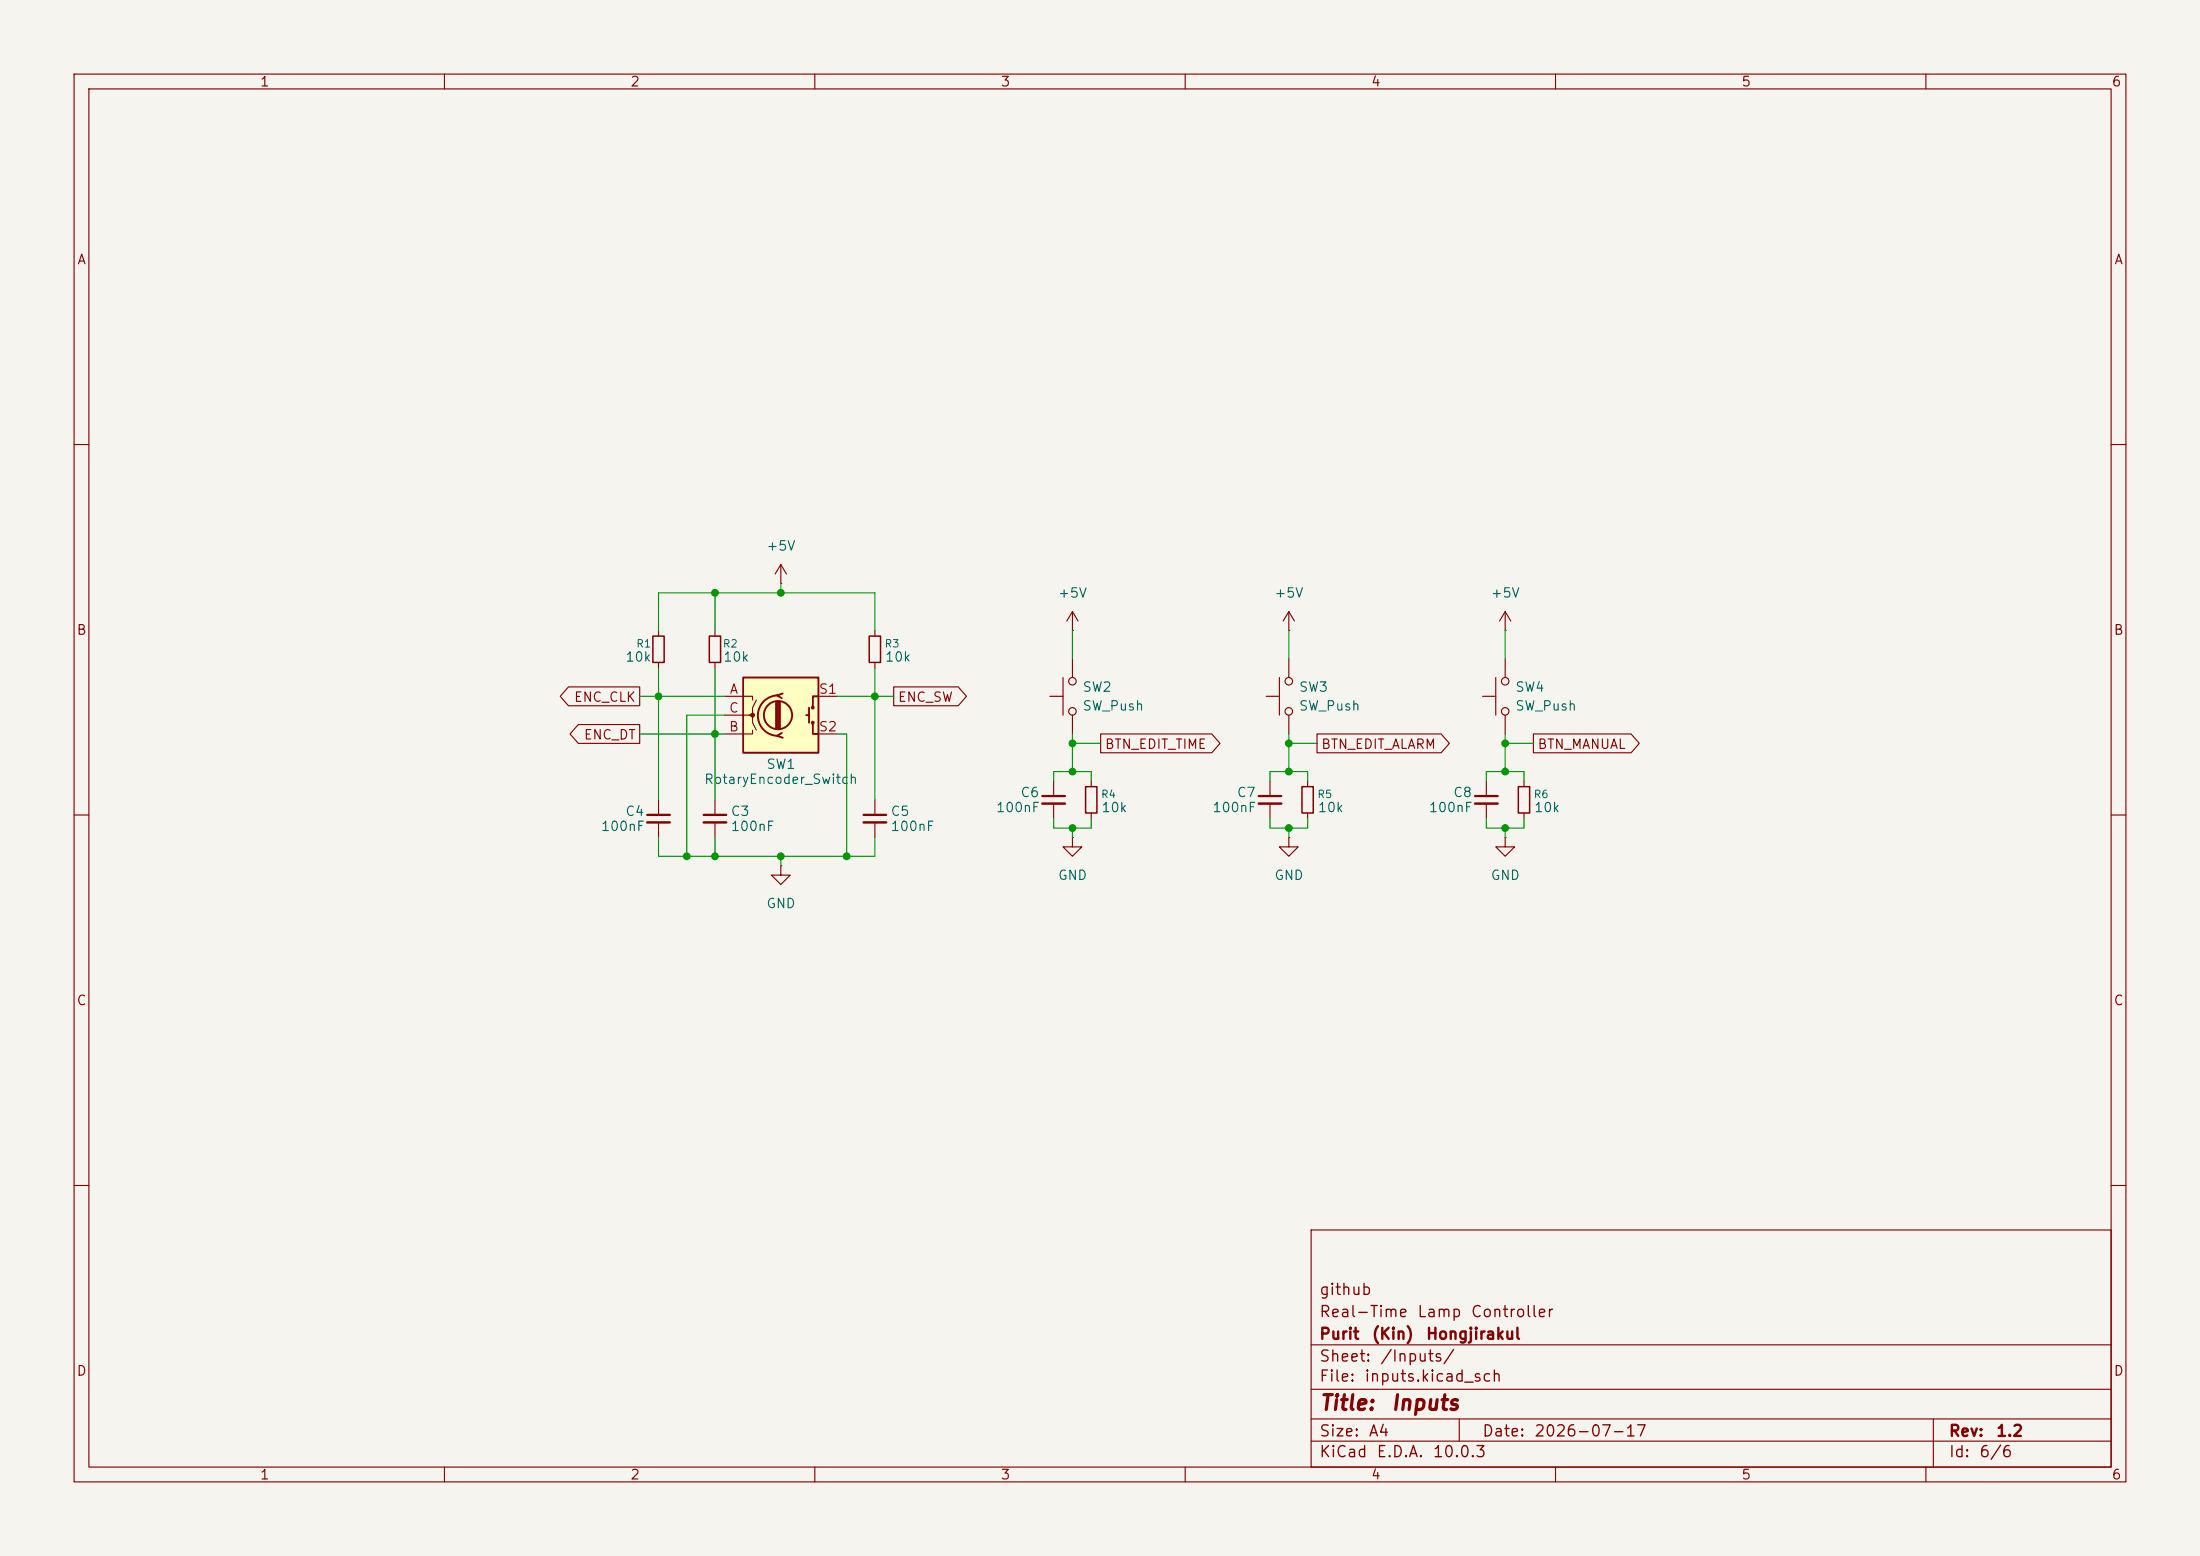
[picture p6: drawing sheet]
(kicad_sch
 (version 20260306)
 (generator "eeschema")
 (generator_version "10.0")
 (paper "A4")
 (title_block
  (title "Inputs")
  (date "2026-07-17")
  (rev "1.2")
  (company "Purit (Kin) Hongjirakul")
  (comment 1 "Real-Time Lamp Controller")
  (comment 2 "github"))
 (lib_symbols
  (symbol "Device:C_Small"
   (pin_numbers (hide yes))
   (pin_names
    (offset 0.254) (hide yes)) (exclude_from_sim no) (in_bom yes) (on_board yes)
   (in_pos_files yes)
   (duplicate_pin_numbers_are_jumpers no)
   (property "Reference" "C" (at 0.254 1.778 0) (show_name no) (do_not_autoplace no) (effects (font (size 1.27 1.27)) (justify left)))
   (property "Value" "C_Small" (at 0.254 -2.032 0) (show_name no) (do_not_autoplace no) (effects (font (size 1.27 1.27)) (justify left)))
   (property "Footprint" "" (at 0 0 0) (show_name no) (do_not_autoplace no) (hide yes) (effects (font (size 1.27 1.27))))
   (property "Datasheet" "" (at 0 0 0) (show_name no) (do_not_autoplace no) (hide yes) (effects (font (size 1.27 1.27))))
   (property "Description" "Unpolarized capacitor, small symbol" (at 0 0 0) (show_name no) (do_not_autoplace no) (hide yes) (effects (font (size 1.27 1.27))))
   (symbol "C_Small_0_1"
    (polyline (pts (xy -1.524 0.508) (xy 1.524 0.508)) (stroke (width 0.3048) (type default)) (fill (type none)))
    (polyline (pts (xy -1.524 -0.508) (xy 1.524 -0.508)) (stroke (width 0.3302) (type default)) (fill (type none))))
   (symbol "C_Small_1_1"
    (pin passive line (at 0 2.54 270) (length 2.032) (name "" (effects (font (size 1.27 1.27)))) (number "1" (effects (font (size 1.27 1.27)))))
    (pin passive line (at 0 -2.54 90) (length 2.032) (name "" (effects (font (size 1.27 1.27)))) (number "2" (effects (font (size 1.27 1.27))))))
   (embedded_fonts no))
  (symbol "Device:R_Small"
   (pin_numbers (hide yes))
   (pin_names
    (offset 0.254) (hide yes)) (exclude_from_sim no) (in_bom yes) (on_board yes)
   (in_pos_files yes)
   (duplicate_pin_numbers_are_jumpers no)
   (property "Reference" "R" (at 0 0 90) (show_name no) (do_not_autoplace no) (effects (font (size 1.016 1.016))))
   (property "Value" "R_Small" (at 1.778 0 90) (show_name no) (do_not_autoplace no) (effects (font (size 1.27 1.27))))
   (property "Footprint" "" (at 0 0 0) (show_name no) (do_not_autoplace no) (hide yes) (effects (font (size 1.27 1.27))))
   (property "Datasheet" "" (at 0 0 0) (show_name no) (do_not_autoplace no) (hide yes) (effects (font (size 1.27 1.27))))
   (property "Description" "Resistor, small symbol" (at 0 0 0) (show_name no) (do_not_autoplace no) (hide yes) (effects (font (size 1.27 1.27))))
   (symbol "R_Small_0_1"
    (rectangle (start -0.762 1.778) (end 0.762 -1.778) (stroke (width 0.2032) (type default)) (fill (type none))))
   (symbol "R_Small_1_1"
    (pin passive line (at 0 2.54 270) (length 0.762) (name "" (effects (font (size 1.27 1.27)))) (number "1" (effects (font (size 1.27 1.27)))))
    (pin passive line (at 0 -2.54 90) (length 0.762) (name "" (effects (font (size 1.27 1.27)))) (number "2" (effects (font (size 1.27 1.27))))))
   (embedded_fonts no))
  (symbol "Device:RotaryEncoder_Switch"
   (pin_names
    (offset 0.254) (hide yes)) (exclude_from_sim no) (in_bom yes) (on_board yes)
   (in_pos_files yes)
   (duplicate_pin_numbers_are_jumpers no)
   (property "Reference" "SW" (at 0 6.604 0) (show_name no) (do_not_autoplace no) (effects (font (size 1.27 1.27))))
   (property "Value" "RotaryEncoder_Switch" (at 0 -6.604 0) (show_name no) (do_not_autoplace no) (effects (font (size 1.27 1.27))))
   (property "Footprint" "" (at -3.81 4.064 0) (show_name no) (do_not_autoplace no) (hide yes) (effects (font (size 1.27 1.27))))
   (property "Datasheet" "" (at 0 6.604 0) (show_name no) (do_not_autoplace no) (hide yes) (effects (font (size 1.27 1.27))))
   (property "Description" "Rotary encoder, dual channel, incremental quadrate outputs, with switch" (at 0 0 0) (show_name no) (do_not_autoplace no) (hide yes) (effects (font (size 1.27 1.27))))
   (symbol "RotaryEncoder_Switch_0_1"
    (rectangle (start -5.08 5.08) (end 5.08 -5.08) (stroke (width 0.254) (type default)) (fill (type background)))
    (polyline (pts (xy -5.08 2.54) (xy -3.81 2.54) (xy -3.81 2.032)) (stroke (width 0) (type default)) (fill (type none)))
    (polyline (pts (xy -5.08 0) (xy -3.81 0) (xy -3.81 -1.016) (xy -3.302 -2.032)) (stroke (width 0) (type default)) (fill (type none)))
    (polyline (pts (xy -5.08 -2.54) (xy -3.81 -2.54) (xy -3.81 -2.032)) (stroke (width 0) (type default)) (fill (type none)))
    (polyline (pts (xy -4.318 0) (xy -3.81 0) (xy -3.81 1.016) (xy -3.302 2.032)) (stroke (width 0) (type default)) (fill (type none)))
    (circle (center -3.81 0) (radius 0.254) (stroke (width 0) (type default)) (fill (type outline)))
    (polyline (pts (xy -0.635 -1.778) (xy -0.635 1.778)) (stroke (width 0.254) (type default)) (fill (type none)))
    (circle (center -0.381 0) (radius 1.905) (stroke (width 0.254) (type default)) (fill (type none)))
    (polyline (pts (xy -0.381 -1.778) (xy -0.381 1.778)) (stroke (width 0.254) (type default)) (fill (type none)))
    (arc (start -0.381 -2.794) (mid -3.0988 -0.0635) (end -0.381 2.667) (stroke (width 0.254) (type default)) (fill (type none)))
    (polyline (pts (xy -0.127 1.778) (xy -0.127 -1.778)) (stroke (width 0.254) (type default)) (fill (type none)))
    (polyline (pts (xy 0.254 2.921) (xy -0.508 2.667) (xy 0.127 2.286)) (stroke (width 0.254) (type default)) (fill (type none)))
    (polyline (pts (xy 0.254 -3.048) (xy -0.508 -2.794) (xy 0.127 -2.413)) (stroke (width 0.254) (type default)) (fill (type none)))
    (polyline (pts (xy 3.81 1.016) (xy 3.81 -1.016)) (stroke (width 0.254) (type default)) (fill (type none)))
    (polyline (pts (xy 3.81 0) (xy 3.429 0)) (stroke (width 0.254) (type default)) (fill (type none)))
    (circle (center 4.318 1.016) (radius 0.127) (stroke (width 0.254) (type default)) (fill (type none)))
    (circle (center 4.318 -1.016) (radius 0.127) (stroke (width 0.254) (type default)) (fill (type none)))
    (polyline (pts (xy 5.08 2.54) (xy 4.318 2.54) (xy 4.318 1.016)) (stroke (width 0.254) (type default)) (fill (type none)))
    (polyline (pts (xy 5.08 -2.54) (xy 4.318 -2.54) (xy 4.318 -1.016)) (stroke (width 0.254) (type default)) (fill (type none))))
   (symbol "RotaryEncoder_Switch_1_1"
    (pin passive line (at -7.62 2.54 0) (length 2.54) (name "A" (effects (font (size 1.27 1.27)))) (number "A" (effects (font (size 1.27 1.27)))))
    (pin passive line (at -7.62 -2.54 0) (length 2.54) (name "B" (effects (font (size 1.27 1.27)))) (number "B" (effects (font (size 1.27 1.27)))))
    (pin passive line (at -7.62 0 0) (length 2.54) (name "C" (effects (font (size 1.27 1.27)))) (number "C" (effects (font (size 1.27 1.27)))))
    (pin passive line (at 7.62 2.54 180) (length 2.54) (name "S1" (effects (font (size 1.27 1.27)))) (number "S1" (effects (font (size 1.27 1.27)))))
    (pin passive line (at 7.62 -2.54 180) (length 2.54) (name "S2" (effects (font (size 1.27 1.27)))) (number "S2" (effects (font (size 1.27 1.27))))))
   (embedded_fonts no))
  (symbol "Switch:SW_Push"
   (pin_numbers (hide yes))
   (pin_names
    (offset 1.016) (hide yes)) (exclude_from_sim no) (in_bom yes) (on_board yes)
   (in_pos_files yes)
   (duplicate_pin_numbers_are_jumpers no)
   (property "Reference" "SW" (at 1.27 2.54 0) (show_name no) (do_not_autoplace no) (effects (font (size 1.27 1.27)) (justify left)))
   (property "Value" "SW_Push" (at 0 -1.524 0) (show_name no) (do_not_autoplace no) (effects (font (size 1.27 1.27))))
   (property "Footprint" "" (at 0 5.08 0) (show_name no) (do_not_autoplace no) (hide yes) (effects (font (size 1.27 1.27))))
   (property "Datasheet" "" (at 0 5.08 0) (show_name no) (do_not_autoplace no) (hide yes) (effects (font (size 1.27 1.27))))
   (property "Description" "Push button switch, generic, two pins" (at 0 0 0) (show_name no) (do_not_autoplace no) (hide yes) (effects (font (size 1.27 1.27))))
   (symbol "SW_Push_0_1"
    (circle (center -2.032 0) (radius 0.508) (stroke (width 0) (type default)) (fill (type none)))
    (polyline (pts (xy 0 1.27) (xy 0 3.048)) (stroke (width 0) (type default)) (fill (type none)))
    (circle (center 2.032 0) (radius 0.508) (stroke (width 0) (type default)) (fill (type none)))
    (polyline (pts (xy 2.54 1.27) (xy -2.54 1.27)) (stroke (width 0) (type default)) (fill (type none)))
    (pin passive line (at -5.08 0 0) (length 2.54) (name "1" (effects (font (size 1.27 1.27)))) (number "1" (effects (font (size 1.27 1.27)))))
    (pin passive line (at 5.08 0 180) (length 2.54) (name "2" (effects (font (size 1.27 1.27)))) (number "2" (effects (font (size 1.27 1.27))))))
   (embedded_fonts no))
  (symbol "power:+5V"
   (power global)
   (pin_numbers (hide yes))
   (pin_names
    (offset 0) (hide yes)) (exclude_from_sim no) (in_bom yes) (on_board yes)
   (in_pos_files yes)
   (duplicate_pin_numbers_are_jumpers no)
   (property "Reference" "#PWR" (at 0 -3.81 0) (show_name no) (do_not_autoplace no) (hide yes) (effects (font (size 1.27 1.27))))
   (property "Value" "+5V" (at 0 3.556 0) (show_name no) (do_not_autoplace no) (effects (font (size 1.27 1.27))))
   (property "Footprint" "" (at 0 0 0) (show_name no) (do_not_autoplace no) (hide yes) (effects (font (size 1.27 1.27))))
   (property "Datasheet" "" (at 0 0 0) (show_name no) (do_not_autoplace no) (hide yes) (effects (font (size 1.27 1.27))))
   (property "Description" "Power symbol creates a global label with name \"+5V\"" (at 0 0 0) (show_name no) (do_not_autoplace no) (hide yes) (effects (font (size 1.27 1.27))))
   (symbol "+5V_0_1"
    (polyline (pts (xy -0.762 1.27) (xy 0 2.54)) (stroke (width 0) (type default)) (fill (type none)))
    (polyline (pts (xy 0 2.54) (xy 0.762 1.27)) (stroke (width 0) (type default)) (fill (type none)))
    (polyline (pts (xy 0 0) (xy 0 2.54)) (stroke (width 0) (type default)) (fill (type none))))
   (symbol "+5V_1_1"
    (pin power_in line (at 0 0 90) (length 0) (name "" (effects (font (size 1.27 1.27)))) (number "1" (effects (font (size 1.27 1.27))))))
   (embedded_fonts no))
  (symbol "power:GND"
   (power global)
   (pin_numbers (hide yes))
   (pin_names
    (offset 0) (hide yes)) (exclude_from_sim no) (in_bom yes) (on_board yes)
   (in_pos_files yes)
   (duplicate_pin_numbers_are_jumpers no)
   (property "Reference" "#PWR" (at 0 -6.35 0) (show_name no) (do_not_autoplace no) (hide yes) (effects (font (size 1.27 1.27))))
   (property "Value" "GND" (at 0 -3.81 0) (show_name no) (do_not_autoplace no) (effects (font (size 1.27 1.27))))
   (property "Footprint" "" (at 0 0 0) (show_name no) (do_not_autoplace no) (hide yes) (effects (font (size 1.27 1.27))))
   (property "Datasheet" "" (at 0 0 0) (show_name no) (do_not_autoplace no) (hide yes) (effects (font (size 1.27 1.27))))
   (property "Description" "Power symbol creates a global label with name \"GND\" , ground" (at 0 0 0) (show_name no) (do_not_autoplace no) (hide yes) (effects (font (size 1.27 1.27))))
   (symbol "GND_0_1"
    (polyline (pts (xy 0 0) (xy 0 -1.27) (xy 1.27 -1.27) (xy 0 -2.54) (xy -1.27 -1.27) (xy 0 -1.27)) (stroke (width 0) (type default)) (fill (type none))))
   (symbol "GND_1_1"
    (pin power_in line (at 0 0 270) (length 0) (name "" (effects (font (size 1.27 1.27)))) (number "1" (effects (font (size 1.27 1.27))))))
   (embedded_fonts no)))
 (junction
  (at 173.99 104.14)
  (diameter 0)
  (color 0 0 0 0))
 (junction
  (at 92.71 115.57)
  (diameter 0)
  (color 0 0 0 0))
 (junction
  (at 203.2 104.14)
  (diameter 0)
  (color 0 0 0 0))
 (junction
  (at 203.2 111.76)
  (diameter 0)
  (color 0 0 0 0))
 (junction
  (at 144.78 104.14)
  (diameter 0)
  (color 0 0 0 0))
 (junction
  (at 144.78 100.33)
  (diameter 0)
  (color 0 0 0 0))
 (junction
  (at 96.52 80.01)
  (diameter 0)
  (color 0 0 0 0))
 (junction
  (at 203.2 100.33)
  (diameter 0)
  (color 0 0 0 0))
 (junction
  (at 96.52 99.06)
  (diameter 0)
  (color 0 0 0 0))
 (junction
  (at 88.9 93.98)
  (diameter 0)
  (color 0 0 0 0))
 (junction
  (at 173.99 111.76)
  (diameter 0)
  (color 0 0 0 0))
 (junction
  (at 118.11 93.98)
  (diameter 0)
  (color 0 0 0 0))
 (junction
  (at 144.78 111.76)
  (diameter 0)
  (color 0 0 0 0))
 (junction
  (at 105.41 115.57)
  (diameter 0)
  (color 0 0 0 0))
 (junction
  (at 105.41 80.01)
  (diameter 0)
  (color 0 0 0 0))
 (junction
  (at 173.99 100.33)
  (diameter 0)
  (color 0 0 0 0))
 (junction
  (at 114.3 115.57)
  (diameter 0)
  (color 0 0 0 0))
 (junction
  (at 96.52 115.57)
  (diameter 0)
  (color 0 0 0 0))
 (wire
  (pts (xy 118.11 93.98) (xy 120.65 93.98))
  (stroke (width 0) (type default)))
 (wire
  (pts (xy 144.78 100.33) (xy 144.78 104.14))
  (stroke (width 0) (type default)))
 (wire
  (pts (xy 88.9 80.01) (xy 96.52 80.01))
  (stroke (width 0) (type default)))
 (wire
  (pts (xy 173.99 100.33) (xy 177.8 100.33))
  (stroke (width 0) (type default)))
 (wire
  (pts (xy 147.32 104.14) (xy 147.32 105.41))
  (stroke (width 0) (type default)))
 (wire
  (pts (xy 96.52 99.06) (xy 96.52 107.95))
  (stroke (width 0) (type default)))
 (wire
  (pts (xy 173.99 85.09) (xy 173.99 88.9))
  (stroke (width 0) (type default)))
 (wire
  (pts (xy 200.66 104.14) (xy 203.2 104.14))
  (stroke (width 0) (type default)))
 (wire
  (pts (xy 200.66 105.41) (xy 200.66 104.14))
  (stroke (width 0) (type default)))
 (wire
  (pts (xy 105.41 78.74) (xy 105.41 80.01))
  (stroke (width 0) (type default)))
 (wire
  (pts (xy 86.36 99.06) (xy 96.52 99.06))
  (stroke (width 0) (type default)))
 (wire
  (pts (xy 176.53 110.49) (xy 176.53 111.76))
  (stroke (width 0) (type default)))
 (wire
  (pts (xy 205.74 104.14) (xy 203.2 104.14))
  (stroke (width 0) (type default)))
 (wire
  (pts (xy 147.32 104.14) (xy 144.78 104.14))
  (stroke (width 0) (type default)))
 (wire
  (pts (xy 96.52 115.57) (xy 105.41 115.57))
  (stroke (width 0) (type default)))
 (wire
  (pts (xy 114.3 99.06) (xy 114.3 115.57))
  (stroke (width 0) (type default)))
 (wire
  (pts (xy 96.52 80.01) (xy 96.52 85.09))
  (stroke (width 0) (type default)))
 (wire
  (pts (xy 200.66 110.49) (xy 200.66 111.76))
  (stroke (width 0) (type default)))
 (wire
  (pts (xy 118.11 115.57) (xy 114.3 115.57))
  (stroke (width 0) (type default)))
 (wire
  (pts (xy 173.99 113.03) (xy 173.99 111.76))
  (stroke (width 0) (type default)))
 (wire
  (pts (xy 113.03 93.98) (xy 118.11 93.98))
  (stroke (width 0) (type default)))
 (wire
  (pts (xy 144.78 100.33) (xy 148.59 100.33))
  (stroke (width 0) (type default)))
 (wire
  (pts (xy 118.11 90.17) (xy 118.11 93.98))
  (stroke (width 0) (type default)))
 (wire
  (pts (xy 171.45 105.41) (xy 171.45 104.14))
  (stroke (width 0) (type default)))
 (wire
  (pts (xy 114.3 115.57) (xy 105.41 115.57))
  (stroke (width 0) (type default)))
 (wire
  (pts (xy 142.24 104.14) (xy 144.78 104.14))
  (stroke (width 0) (type default)))
 (wire
  (pts (xy 205.74 110.49) (xy 205.74 111.76))
  (stroke (width 0) (type default)))
 (wire
  (pts (xy 205.74 104.14) (xy 205.74 105.41))
  (stroke (width 0) (type default)))
 (wire
  (pts (xy 96.52 99.06) (xy 97.79 99.06))
  (stroke (width 0) (type default)))
 (wire
  (pts (xy 200.66 111.76) (xy 203.2 111.76))
  (stroke (width 0) (type default)))
 (wire
  (pts (xy 118.11 80.01) (xy 118.11 85.09))
  (stroke (width 0) (type default)))
 (wire
  (pts (xy 173.99 100.33) (xy 173.99 104.14))
  (stroke (width 0) (type default)))
 (wire
  (pts (xy 88.9 115.57) (xy 88.9 113.03))
  (stroke (width 0) (type default)))
 (wire
  (pts (xy 96.52 80.01) (xy 105.41 80.01))
  (stroke (width 0) (type default)))
 (wire
  (pts (xy 171.45 104.14) (xy 173.99 104.14))
  (stroke (width 0) (type default)))
 (wire
  (pts (xy 144.78 113.03) (xy 144.78 111.76))
  (stroke (width 0) (type default)))
 (wire
  (pts (xy 97.79 96.52) (xy 92.71 96.52))
  (stroke (width 0) (type default)))
 (wire
  (pts (xy 142.24 110.49) (xy 142.24 111.76))
  (stroke (width 0) (type default)))
 (wire
  (pts (xy 203.2 100.33) (xy 203.2 104.14))
  (stroke (width 0) (type default)))
 (wire
  (pts (xy 203.2 113.03) (xy 203.2 111.76))
  (stroke (width 0) (type default)))
 (wire
  (pts (xy 88.9 115.57) (xy 92.71 115.57))
  (stroke (width 0) (type default)))
 (wire
  (pts (xy 203.2 85.09) (xy 203.2 88.9))
  (stroke (width 0) (type default)))
 (wire
  (pts (xy 88.9 80.01) (xy 88.9 85.09))
  (stroke (width 0) (type default)))
 (wire
  (pts (xy 171.45 110.49) (xy 171.45 111.76))
  (stroke (width 0) (type default)))
 (wire
  (pts (xy 105.41 80.01) (xy 118.11 80.01))
  (stroke (width 0) (type default)))
 (wire
  (pts (xy 142.24 105.41) (xy 142.24 104.14))
  (stroke (width 0) (type default)))
 (wire
  (pts (xy 88.9 90.17) (xy 88.9 93.98))
  (stroke (width 0) (type default)))
 (wire
  (pts (xy 171.45 111.76) (xy 173.99 111.76))
  (stroke (width 0) (type default)))
 (wire
  (pts (xy 173.99 99.06) (xy 173.99 100.33))
  (stroke (width 0) (type default)))
 (wire
  (pts (xy 203.2 99.06) (xy 203.2 100.33))
  (stroke (width 0) (type default)))
 (wire
  (pts (xy 203.2 100.33) (xy 207.01 100.33))
  (stroke (width 0) (type default)))
 (wire
  (pts (xy 176.53 111.76) (xy 173.99 111.76))
  (stroke (width 0) (type default)))
 (wire
  (pts (xy 96.52 113.03) (xy 96.52 115.57))
  (stroke (width 0) (type default)))
 (wire
  (pts (xy 86.36 93.98) (xy 88.9 93.98))
  (stroke (width 0) (type default)))
 (wire
  (pts (xy 144.78 85.09) (xy 144.78 88.9))
  (stroke (width 0) (type default)))
 (wire
  (pts (xy 144.78 99.06) (xy 144.78 100.33))
  (stroke (width 0) (type default)))
 (wire
  (pts (xy 147.32 111.76) (xy 144.78 111.76))
  (stroke (width 0) (type default)))
 (wire
  (pts (xy 88.9 93.98) (xy 97.79 93.98))
  (stroke (width 0) (type default)))
 (wire
  (pts (xy 147.32 110.49) (xy 147.32 111.76))
  (stroke (width 0) (type default)))
 (wire
  (pts (xy 118.11 113.03) (xy 118.11 115.57))
  (stroke (width 0) (type default)))
 (wire
  (pts (xy 92.71 96.52) (xy 92.71 115.57))
  (stroke (width 0) (type default)))
 (wire
  (pts (xy 118.11 93.98) (xy 118.11 107.95))
  (stroke (width 0) (type default)))
 (wire
  (pts (xy 105.41 116.84) (xy 105.41 115.57))
  (stroke (width 0) (type default)))
 (wire
  (pts (xy 113.03 99.06) (xy 114.3 99.06))
  (stroke (width 0) (type default)))
 (wire
  (pts (xy 142.24 111.76) (xy 144.78 111.76))
  (stroke (width 0) (type default)))
 (wire
  (pts (xy 96.52 90.17) (xy 96.52 99.06))
  (stroke (width 0) (type default)))
 (wire
  (pts (xy 176.53 104.14) (xy 173.99 104.14))
  (stroke (width 0) (type default)))
 (wire
  (pts (xy 92.71 115.57) (xy 96.52 115.57))
  (stroke (width 0) (type default)))
 (wire
  (pts (xy 205.74 111.76) (xy 203.2 111.76))
  (stroke (width 0) (type default)))
 (wire
  (pts (xy 88.9 93.98) (xy 88.9 107.95))
  (stroke (width 0) (type default)))
 (wire
  (pts (xy 176.53 104.14) (xy 176.53 105.41))
  (stroke (width 0) (type default)))
 (global_label "BTN_EDIT_ALARM"
  (shape output)
  (at 177.8 100.33 0)
  (fields_autoplaced yes)
  (effects (font (size 1.27 1.27)) (justify left))
  (property "Intersheetrefs" "${INTERSHEET_REFS}" (at 196.2066 100.33 0) (hide yes) (show_name no) (do_not_autoplace no) (effects (font (size 1.27 1.27)) (justify left))))
 (global_label "ENC_SW"
  (shape output)
  (at 120.65 93.98 0)
  (fields_autoplaced yes)
  (effects (font (size 1.27 1.27)) (justify left))
  (property "Intersheetrefs" "${INTERSHEET_REFS}" (at 131.0132 93.98 0) (hide yes) (show_name no) (do_not_autoplace no) (effects (font (size 1.27 1.27)) (justify left))))
 (global_label "BTN_MANUAL"
  (shape output)
  (at 207.01 100.33 0)
  (fields_autoplaced yes)
  (effects (font (size 1.27 1.27)) (justify left))
  (property "Intersheetrefs" "${INTERSHEET_REFS}" (at 221.8486 100.33 0) (hide yes) (show_name no) (do_not_autoplace no) (effects (font (size 1.27 1.27)) (justify left))))
 (global_label "BTN_EDIT_TIME"
  (shape output)
  (at 148.59 100.33 0)
  (fields_autoplaced yes)
  (effects (font (size 1.27 1.27)) (justify left))
  (property "Intersheetrefs" "${INTERSHEET_REFS}" (at 165.2427 100.33 0) (hide yes) (show_name no) (do_not_autoplace no) (effects (font (size 1.27 1.27)) (justify left))))
 (global_label "ENC_DT"
  (shape output)
  (at 86.36 99.06 180)
  (fields_autoplaced yes)
  (effects (font (size 1.27 1.27)) (justify right))
  (property "Intersheetrefs" "${INTERSHEET_REFS}" (at 76.4201 99.06 0) (hide yes) (show_name no) (do_not_autoplace no) (effects (font (size 1.27 1.27)) (justify right))))
 (global_label "ENC_CLK"
  (shape output)
  (at 86.36 93.98 180)
  (fields_autoplaced yes)
  (effects (font (size 1.27 1.27)) (justify right))
  (property "Intersheetrefs" "${INTERSHEET_REFS}" (at 75.0896 93.98 0) (hide yes) (show_name no) (do_not_autoplace no) (effects (font (size 1.27 1.27)) (justify right))))
 (symbol
  (lib_id "Device:C_Small")
  (at 88.9 110.49 0)
  (unit 1)
  (body_style 1)
  (exclude_from_sim no)
  (in_bom yes)
  (on_board yes)
  (in_pos_files yes)
  (dnp no)
  (property "Reference" "C4" (at 84.328 109.474 0) (show_name no) (do_not_autoplace no) (effects (font (size 1.27 1.27)) (justify left)))
  (property "Value" "100nF" (at 81.026 111.506 0) (show_name no) (do_not_autoplace no) (effects (font (size 1.27 1.27)) (justify left)))
  (property "Footprint" "Capacitor_THT:C_Disc_D5.0mm_W2.5mm_P2.50mm" (at 88.9 110.49 0) (hide yes) (show_name no) (do_not_autoplace no) (effects (font (size 1.27 1.27))))
  (property "Datasheet" "" (at 88.9 110.49 0) (hide yes) (show_name no) (do_not_autoplace no) (effects (font (size 1.27 1.27))))
  (property "Description" "Unpolarized capacitor, small symbol" (at 88.9 110.49 0) (hide yes) (show_name no) (do_not_autoplace no) (effects (font (size 1.27 1.27))))
  (pin "2")
  (pin "1"))
 (symbol
  (lib_id "power:GND")
  (at 203.2 113.03 0)
  (unit 1)
  (body_style 1)
  (exclude_from_sim no)
  (in_bom yes)
  (on_board yes)
  (in_pos_files yes)
  (dnp no)
  (fields_autoplaced yes)
  (property "Reference" "#PWR016" (at 203.2 119.38 0) (hide yes) (show_name no) (do_not_autoplace no) (effects (font (size 1.27 1.27))))
  (property "Value" "GND" (at 203.2 118.11 0) (show_name no) (do_not_autoplace no) (effects (font (size 1.27 1.27))))
  (property "Footprint" "" (at 203.2 113.03 0) (hide yes) (show_name no) (do_not_autoplace no) (effects (font (size 1.27 1.27))))
  (property "Datasheet" "" (at 203.2 113.03 0) (hide yes) (show_name no) (do_not_autoplace no) (effects (font (size 1.27 1.27))))
  (property "Description" "Power symbol creates a global label with name \"GND\" , ground" (at 203.2 113.03 0) (hide yes) (show_name no) (do_not_autoplace no) (effects (font (size 1.27 1.27))))
  (pin "1"))
 (symbol
  (lib_id "Device:RotaryEncoder_Switch")
  (at 105.41 96.52 0)
  (unit 1)
  (body_style 1)
  (exclude_from_sim no)
  (in_bom yes)
  (on_board yes)
  (in_pos_files yes)
  (dnp no)
  (property "Reference" "SW1" (at 105.41 103.124 0) (show_name no) (do_not_autoplace no) (effects (font (size 1.27 1.27))))
  (property "Value" "RotaryEncoder_Switch" (at 105.41 105.156 0) (show_name no) (do_not_autoplace no) (effects (font (size 1.27 1.27))))
  (property "Footprint" "Rotary_Encoder:RotaryEncoder_Alps_EC11E-Switch_Vertical_H20mm" (at 101.6 92.456 0) (hide yes) (show_name no) (do_not_autoplace no) (effects (font (size 1.27 1.27))))
  (property "Datasheet" "" (at 105.41 89.916 0) (hide yes) (show_name no) (do_not_autoplace no) (effects (font (size 1.27 1.27))))
  (property "Description" "Rotary encoder, dual channel, incremental quadrate outputs, with switch" (at 105.41 96.52 0) (hide yes) (show_name no) (do_not_autoplace no) (effects (font (size 1.27 1.27))))
  (pin "C")
  (pin "S2")
  (pin "S1")
  (pin "B")
  (pin "A"))
 (symbol
  (lib_id "Device:R_Small")
  (at 205.74 107.95 0)
  (unit 1)
  (body_style 1)
  (exclude_from_sim no)
  (in_bom yes)
  (on_board yes)
  (in_pos_files yes)
  (dnp no)
  (property "Reference" "R6" (at 207.01 107.188 0) (show_name no) (do_not_autoplace no) (effects (font (size 1.016 1.016)) (justify left)))
  (property "Value" "10k" (at 207.01 108.966 0) (show_name no) (do_not_autoplace no) (effects (font (size 1.27 1.27)) (justify left)))
  (property "Footprint" "Resistor_THT:R_Axial_DIN0207_L6.3mm_D2.5mm_P7.62mm_Horizontal" (at 205.74 107.95 0) (hide yes) (show_name no) (do_not_autoplace no) (effects (font (size 1.27 1.27))))
  (property "Datasheet" "" (at 205.74 107.95 0) (hide yes) (show_name no) (do_not_autoplace no) (effects (font (size 1.27 1.27))))
  (property "Description" "Resistor, small symbol" (at 205.74 107.95 0) (hide yes) (show_name no) (do_not_autoplace no) (effects (font (size 1.27 1.27))))
  (pin "1")
  (pin "2"))
 (symbol
  (lib_id "power:GND")
  (at 144.78 113.03 0)
  (unit 1)
  (body_style 1)
  (exclude_from_sim no)
  (in_bom yes)
  (on_board yes)
  (in_pos_files yes)
  (dnp no)
  (fields_autoplaced yes)
  (property "Reference" "#PWR012" (at 144.78 119.38 0) (hide yes) (show_name no) (do_not_autoplace no) (effects (font (size 1.27 1.27))))
  (property "Value" "GND" (at 144.78 118.11 0) (show_name no) (do_not_autoplace no) (effects (font (size 1.27 1.27))))
  (property "Footprint" "" (at 144.78 113.03 0) (hide yes) (show_name no) (do_not_autoplace no) (effects (font (size 1.27 1.27))))
  (property "Datasheet" "" (at 144.78 113.03 0) (hide yes) (show_name no) (do_not_autoplace no) (effects (font (size 1.27 1.27))))
  (property "Description" "Power symbol creates a global label with name \"GND\" , ground" (at 144.78 113.03 0) (hide yes) (show_name no) (do_not_autoplace no) (effects (font (size 1.27 1.27))))
  (pin "1"))
 (symbol
  (lib_id "power:+5V")
  (at 105.41 78.74 0)
  (unit 1)
  (body_style 1)
  (exclude_from_sim no)
  (in_bom yes)
  (on_board yes)
  (in_pos_files yes)
  (dnp no)
  (fields_autoplaced yes)
  (property "Reference" "#PWR031" (at 105.41 82.55 0) (hide yes) (show_name no) (do_not_autoplace no) (effects (font (size 1.27 1.27))))
  (property "Value" "+5V" (at 105.41 73.66 0) (show_name no) (do_not_autoplace no) (effects (font (size 1.27 1.27))))
  (property "Footprint" "" (at 105.41 78.74 0) (hide yes) (show_name no) (do_not_autoplace no) (effects (font (size 1.27 1.27))))
  (property "Datasheet" "" (at 105.41 78.74 0) (hide yes) (show_name no) (do_not_autoplace no) (effects (font (size 1.27 1.27))))
  (property "Description" "Power symbol creates a global label with name \"+5V\"" (at 105.41 78.74 0) (hide yes) (show_name no) (do_not_autoplace no) (effects (font (size 1.27 1.27))))
  (pin "1"))
 (symbol
  (lib_id "Device:C_Small")
  (at 96.52 110.49 0)
  (unit 1)
  (body_style 1)
  (exclude_from_sim no)
  (in_bom yes)
  (on_board yes)
  (in_pos_files yes)
  (dnp no)
  (property "Reference" "C3" (at 98.552 109.474 0) (show_name no) (do_not_autoplace no) (effects (font (size 1.27 1.27)) (justify left)))
  (property "Value" "100nF" (at 98.552 111.506 0) (show_name no) (do_not_autoplace no) (effects (font (size 1.27 1.27)) (justify left)))
  (property "Footprint" "Capacitor_THT:C_Disc_D5.0mm_W2.5mm_P2.50mm" (at 96.52 110.49 0) (hide yes) (show_name no) (do_not_autoplace no) (effects (font (size 1.27 1.27))))
  (property "Datasheet" "" (at 96.52 110.49 0) (hide yes) (show_name no) (do_not_autoplace no) (effects (font (size 1.27 1.27))))
  (property "Description" "Unpolarized capacitor, small symbol" (at 96.52 110.49 0) (hide yes) (show_name no) (do_not_autoplace no) (effects (font (size 1.27 1.27))))
  (pin "2")
  (pin "1"))
 (symbol
  (lib_id "power:+5V")
  (at 173.99 85.09 0)
  (unit 1)
  (body_style 1)
  (exclude_from_sim no)
  (in_bom yes)
  (on_board yes)
  (in_pos_files yes)
  (dnp no)
  (fields_autoplaced yes)
  (property "Reference" "#PWR013" (at 173.99 88.9 0) (hide yes) (show_name no) (do_not_autoplace no) (effects (font (size 1.27 1.27))))
  (property "Value" "+5V" (at 173.99 80.01 0) (show_name no) (do_not_autoplace no) (effects (font (size 1.27 1.27))))
  (property "Footprint" "" (at 173.99 85.09 0) (hide yes) (show_name no) (do_not_autoplace no) (effects (font (size 1.27 1.27))))
  (property "Datasheet" "" (at 173.99 85.09 0) (hide yes) (show_name no) (do_not_autoplace no) (effects (font (size 1.27 1.27))))
  (property "Description" "Power symbol creates a global label with name \"+5V\"" (at 173.99 85.09 0) (hide yes) (show_name no) (do_not_autoplace no) (effects (font (size 1.27 1.27))))
  (pin "1"))
 (symbol
  (lib_id "Device:R_Small")
  (at 118.11 87.63 0)
  (unit 1)
  (body_style 1)
  (exclude_from_sim no)
  (in_bom yes)
  (on_board yes)
  (in_pos_files yes)
  (dnp no)
  (property "Reference" "R3" (at 119.38 86.868 0) (show_name no) (do_not_autoplace no) (effects (font (size 1.016 1.016)) (justify left)))
  (property "Value" "10k" (at 119.38 88.646 0) (show_name no) (do_not_autoplace no) (effects (font (size 1.27 1.27)) (justify left)))
  (property "Footprint" "Resistor_THT:R_Axial_DIN0207_L6.3mm_D2.5mm_P7.62mm_Horizontal" (at 118.11 87.63 0) (hide yes) (show_name no) (do_not_autoplace no) (effects (font (size 1.27 1.27))))
  (property "Datasheet" "" (at 118.11 87.63 0) (hide yes) (show_name no) (do_not_autoplace no) (effects (font (size 1.27 1.27))))
  (property "Description" "Resistor, small symbol" (at 118.11 87.63 0) (hide yes) (show_name no) (do_not_autoplace no) (effects (font (size 1.27 1.27))))
  (pin "1")
  (pin "2"))
 (symbol
  (lib_id "Switch:SW_Push")
  (at 203.2 93.98 90)
  (unit 1)
  (body_style 1)
  (exclude_from_sim no)
  (in_bom yes)
  (on_board yes)
  (in_pos_files yes)
  (dnp no)
  (fields_autoplaced yes)
  (property "Reference" "SW4" (at 204.47 92.7099 90) (show_name no) (do_not_autoplace no) (effects (font (size 1.27 1.27)) (justify right)))
  (property "Value" "SW_Push" (at 204.47 95.2499 90) (show_name no) (do_not_autoplace no) (effects (font (size 1.27 1.27)) (justify right)))
  (property "Footprint" "Button_Switch_THT:SW_PUSH_6mm" (at 198.12 93.98 0) (hide yes) (show_name no) (do_not_autoplace no) (effects (font (size 1.27 1.27))))
  (property "Datasheet" "" (at 198.12 93.98 0) (hide yes) (show_name no) (do_not_autoplace no) (effects (font (size 1.27 1.27))))
  (property "Description" "Push button switch, generic, two pins" (at 203.2 93.98 0) (hide yes) (show_name no) (do_not_autoplace no) (effects (font (size 1.27 1.27))))
  (pin "1")
  (pin "2"))
 (symbol
  (lib_id "Device:R_Small")
  (at 176.53 107.95 0)
  (unit 1)
  (body_style 1)
  (exclude_from_sim no)
  (in_bom yes)
  (on_board yes)
  (in_pos_files yes)
  (dnp no)
  (property "Reference" "R5" (at 177.8 107.188 0) (show_name no) (do_not_autoplace no) (effects (font (size 1.016 1.016)) (justify left)))
  (property "Value" "10k" (at 177.8 108.966 0) (show_name no) (do_not_autoplace no) (effects (font (size 1.27 1.27)) (justify left)))
  (property "Footprint" "Resistor_THT:R_Axial_DIN0207_L6.3mm_D2.5mm_P7.62mm_Horizontal" (at 176.53 107.95 0) (hide yes) (show_name no) (do_not_autoplace no) (effects (font (size 1.27 1.27))))
  (property "Datasheet" "" (at 176.53 107.95 0) (hide yes) (show_name no) (do_not_autoplace no) (effects (font (size 1.27 1.27))))
  (property "Description" "Resistor, small symbol" (at 176.53 107.95 0) (hide yes) (show_name no) (do_not_autoplace no) (effects (font (size 1.27 1.27))))
  (pin "1")
  (pin "2"))
 (symbol
  (lib_id "Device:R_Small")
  (at 88.9 87.63 0)
  (unit 1)
  (body_style 1)
  (exclude_from_sim no)
  (in_bom yes)
  (on_board yes)
  (in_pos_files yes)
  (dnp no)
  (property "Reference" "R1" (at 85.852 86.868 0) (show_name no) (do_not_autoplace no) (effects (font (size 1.016 1.016)) (justify left)))
  (property "Value" "10k" (at 84.328 88.646 0) (show_name no) (do_not_autoplace no) (effects (font (size 1.27 1.27)) (justify left)))
  (property "Footprint" "Resistor_THT:R_Axial_DIN0207_L6.3mm_D2.5mm_P7.62mm_Horizontal" (at 88.9 87.63 0) (hide yes) (show_name no) (do_not_autoplace no) (effects (font (size 1.27 1.27))))
  (property "Datasheet" "" (at 88.9 87.63 0) (hide yes) (show_name no) (do_not_autoplace no) (effects (font (size 1.27 1.27))))
  (property "Description" "Resistor, small symbol" (at 88.9 87.63 0) (hide yes) (show_name no) (do_not_autoplace no) (effects (font (size 1.27 1.27))))
  (pin "1")
  (pin "2"))
 (symbol
  (lib_id "Switch:SW_Push")
  (at 144.78 93.98 90)
  (unit 1)
  (body_style 1)
  (exclude_from_sim no)
  (in_bom yes)
  (on_board yes)
  (in_pos_files yes)
  (dnp no)
  (fields_autoplaced yes)
  (property "Reference" "SW2" (at 146.05 92.7099 90) (show_name no) (do_not_autoplace no) (effects (font (size 1.27 1.27)) (justify right)))
  (property "Value" "SW_Push" (at 146.05 95.2499 90) (show_name no) (do_not_autoplace no) (effects (font (size 1.27 1.27)) (justify right)))
  (property "Footprint" "Button_Switch_THT:SW_PUSH_6mm" (at 139.7 93.98 0) (hide yes) (show_name no) (do_not_autoplace no) (effects (font (size 1.27 1.27))))
  (property "Datasheet" "" (at 139.7 93.98 0) (hide yes) (show_name no) (do_not_autoplace no) (effects (font (size 1.27 1.27))))
  (property "Description" "Push button switch, generic, two pins" (at 144.78 93.98 0) (hide yes) (show_name no) (do_not_autoplace no) (effects (font (size 1.27 1.27))))
  (pin "1")
  (pin "2"))
 (symbol
  (lib_id "Device:C_Small")
  (at 118.11 110.49 0)
  (unit 1)
  (body_style 1)
  (exclude_from_sim no)
  (in_bom yes)
  (on_board yes)
  (in_pos_files yes)
  (dnp no)
  (property "Reference" "C5" (at 120.142 109.474 0) (show_name no) (do_not_autoplace no) (effects (font (size 1.27 1.27)) (justify left)))
  (property "Value" "100nF" (at 120.142 111.506 0) (show_name no) (do_not_autoplace no) (effects (font (size 1.27 1.27)) (justify left)))
  (property "Footprint" "Capacitor_THT:C_Disc_D5.0mm_W2.5mm_P2.50mm" (at 118.11 110.49 0) (hide yes) (show_name no) (do_not_autoplace no) (effects (font (size 1.27 1.27))))
  (property "Datasheet" "" (at 118.11 110.49 0) (hide yes) (show_name no) (do_not_autoplace no) (effects (font (size 1.27 1.27))))
  (property "Description" "Unpolarized capacitor, small symbol" (at 118.11 110.49 0) (hide yes) (show_name no) (do_not_autoplace no) (effects (font (size 1.27 1.27))))
  (pin "2")
  (pin "1"))
 (symbol
  (lib_id "power:+5V")
  (at 144.78 85.09 0)
  (unit 1)
  (body_style 1)
  (exclude_from_sim no)
  (in_bom yes)
  (on_board yes)
  (in_pos_files yes)
  (dnp no)
  (fields_autoplaced yes)
  (property "Reference" "#PWR011" (at 144.78 88.9 0) (hide yes) (show_name no) (do_not_autoplace no) (effects (font (size 1.27 1.27))))
  (property "Value" "+5V" (at 144.78 80.01 0) (show_name no) (do_not_autoplace no) (effects (font (size 1.27 1.27))))
  (property "Footprint" "" (at 144.78 85.09 0) (hide yes) (show_name no) (do_not_autoplace no) (effects (font (size 1.27 1.27))))
  (property "Datasheet" "" (at 144.78 85.09 0) (hide yes) (show_name no) (do_not_autoplace no) (effects (font (size 1.27 1.27))))
  (property "Description" "Power symbol creates a global label with name \"+5V\"" (at 144.78 85.09 0) (hide yes) (show_name no) (do_not_autoplace no) (effects (font (size 1.27 1.27))))
  (pin "1"))
 (symbol
  (lib_id "power:+5V")
  (at 203.2 85.09 0)
  (unit 1)
  (body_style 1)
  (exclude_from_sim no)
  (in_bom yes)
  (on_board yes)
  (in_pos_files yes)
  (dnp no)
  (fields_autoplaced yes)
  (property "Reference" "#PWR015" (at 203.2 88.9 0) (hide yes) (show_name no) (do_not_autoplace no) (effects (font (size 1.27 1.27))))
  (property "Value" "+5V" (at 203.2 80.01 0) (show_name no) (do_not_autoplace no) (effects (font (size 1.27 1.27))))
  (property "Footprint" "" (at 203.2 85.09 0) (hide yes) (show_name no) (do_not_autoplace no) (effects (font (size 1.27 1.27))))
  (property "Datasheet" "" (at 203.2 85.09 0) (hide yes) (show_name no) (do_not_autoplace no) (effects (font (size 1.27 1.27))))
  (property "Description" "Power symbol creates a global label with name \"+5V\"" (at 203.2 85.09 0) (hide yes) (show_name no) (do_not_autoplace no) (effects (font (size 1.27 1.27))))
  (pin "1"))
 (symbol
  (lib_id "Device:R_Small")
  (at 96.52 87.63 0)
  (unit 1)
  (body_style 1)
  (exclude_from_sim no)
  (in_bom yes)
  (on_board yes)
  (in_pos_files yes)
  (dnp no)
  (property "Reference" "R2" (at 97.536 86.868 0) (show_name no) (do_not_autoplace no) (effects (font (size 1.016 1.016)) (justify left)))
  (property "Value" "10k" (at 97.536 88.646 0) (show_name no) (do_not_autoplace no) (effects (font (size 1.27 1.27)) (justify left)))
  (property "Footprint" "Resistor_THT:R_Axial_DIN0207_L6.3mm_D2.5mm_P7.62mm_Horizontal" (at 96.52 87.63 0) (hide yes) (show_name no) (do_not_autoplace no) (effects (font (size 1.27 1.27))))
  (property "Datasheet" "" (at 96.52 87.63 0) (hide yes) (show_name no) (do_not_autoplace no) (effects (font (size 1.27 1.27))))
  (property "Description" "Resistor, small symbol" (at 96.52 87.63 0) (hide yes) (show_name no) (do_not_autoplace no) (effects (font (size 1.27 1.27))))
  (pin "1")
  (pin "2"))
 (symbol
  (lib_id "Switch:SW_Push")
  (at 173.99 93.98 90)
  (unit 1)
  (body_style 1)
  (exclude_from_sim no)
  (in_bom yes)
  (on_board yes)
  (in_pos_files yes)
  (dnp no)
  (fields_autoplaced yes)
  (property "Reference" "SW3" (at 175.26 92.7099 90) (show_name no) (do_not_autoplace no) (effects (font (size 1.27 1.27)) (justify right)))
  (property "Value" "SW_Push" (at 175.26 95.2499 90) (show_name no) (do_not_autoplace no) (effects (font (size 1.27 1.27)) (justify right)))
  (property "Footprint" "Button_Switch_THT:SW_PUSH_6mm" (at 168.91 93.98 0) (hide yes) (show_name no) (do_not_autoplace no) (effects (font (size 1.27 1.27))))
  (property "Datasheet" "" (at 168.91 93.98 0) (hide yes) (show_name no) (do_not_autoplace no) (effects (font (size 1.27 1.27))))
  (property "Description" "Push button switch, generic, two pins" (at 173.99 93.98 0) (hide yes) (show_name no) (do_not_autoplace no) (effects (font (size 1.27 1.27))))
  (pin "1")
  (pin "2"))
 (symbol
  (lib_id "Device:C_Small")
  (at 171.45 107.95 0)
  (unit 1)
  (body_style 1)
  (exclude_from_sim no)
  (in_bom yes)
  (on_board yes)
  (in_pos_files yes)
  (dnp no)
  (property "Reference" "C7" (at 166.878 106.934 0) (show_name no) (do_not_autoplace no) (effects (font (size 1.27 1.27)) (justify left)))
  (property "Value" "100nF" (at 163.576 108.966 0) (show_name no) (do_not_autoplace no) (effects (font (size 1.27 1.27)) (justify left)))
  (property "Footprint" "Capacitor_THT:C_Disc_D5.0mm_W2.5mm_P2.50mm" (at 171.45 107.95 0) (hide yes) (show_name no) (do_not_autoplace no) (effects (font (size 1.27 1.27))))
  (property "Datasheet" "" (at 171.45 107.95 0) (hide yes) (show_name no) (do_not_autoplace no) (effects (font (size 1.27 1.27))))
  (property "Description" "Unpolarized capacitor, small symbol" (at 171.45 107.95 0) (hide yes) (show_name no) (do_not_autoplace no) (effects (font (size 1.27 1.27))))
  (pin "2")
  (pin "1"))
 (symbol
  (lib_id "Device:R_Small")
  (at 147.32 107.95 0)
  (unit 1)
  (body_style 1)
  (exclude_from_sim no)
  (in_bom yes)
  (on_board yes)
  (in_pos_files yes)
  (dnp no)
  (property "Reference" "R4" (at 148.59 107.188 0) (show_name no) (do_not_autoplace no) (effects (font (size 1.016 1.016)) (justify left)))
  (property "Value" "10k" (at 148.59 108.966 0) (show_name no) (do_not_autoplace no) (effects (font (size 1.27 1.27)) (justify left)))
  (property "Footprint" "Resistor_THT:R_Axial_DIN0207_L6.3mm_D2.5mm_P7.62mm_Horizontal" (at 147.32 107.95 0) (hide yes) (show_name no) (do_not_autoplace no) (effects (font (size 1.27 1.27))))
  (property "Datasheet" "" (at 147.32 107.95 0) (hide yes) (show_name no) (do_not_autoplace no) (effects (font (size 1.27 1.27))))
  (property "Description" "Resistor, small symbol" (at 147.32 107.95 0) (hide yes) (show_name no) (do_not_autoplace no) (effects (font (size 1.27 1.27))))
  (pin "1")
  (pin "2"))
 (symbol
  (lib_id "power:GND")
  (at 105.41 116.84 0)
  (unit 1)
  (body_style 1)
  (exclude_from_sim no)
  (in_bom yes)
  (on_board yes)
  (in_pos_files yes)
  (dnp no)
  (fields_autoplaced yes)
  (property "Reference" "#PWR01" (at 105.41 123.19 0) (hide yes) (show_name no) (do_not_autoplace no) (effects (font (size 1.27 1.27))))
  (property "Value" "GND" (at 105.41 121.92 0) (show_name no) (do_not_autoplace no) (effects (font (size 1.27 1.27))))
  (property "Footprint" "" (at 105.41 116.84 0) (hide yes) (show_name no) (do_not_autoplace no) (effects (font (size 1.27 1.27))))
  (property "Datasheet" "" (at 105.41 116.84 0) (hide yes) (show_name no) (do_not_autoplace no) (effects (font (size 1.27 1.27))))
  (property "Description" "Power symbol creates a global label with name \"GND\" , ground" (at 105.41 116.84 0) (hide yes) (show_name no) (do_not_autoplace no) (effects (font (size 1.27 1.27))))
  (pin "1"))
 (symbol
  (lib_id "power:GND")
  (at 173.99 113.03 0)
  (unit 1)
  (body_style 1)
  (exclude_from_sim no)
  (in_bom yes)
  (on_board yes)
  (in_pos_files yes)
  (dnp no)
  (fields_autoplaced yes)
  (property "Reference" "#PWR014" (at 173.99 119.38 0) (hide yes) (show_name no) (do_not_autoplace no) (effects (font (size 1.27 1.27))))
  (property "Value" "GND" (at 173.99 118.11 0) (show_name no) (do_not_autoplace no) (effects (font (size 1.27 1.27))))
  (property "Footprint" "" (at 173.99 113.03 0) (hide yes) (show_name no) (do_not_autoplace no) (effects (font (size 1.27 1.27))))
  (property "Datasheet" "" (at 173.99 113.03 0) (hide yes) (show_name no) (do_not_autoplace no) (effects (font (size 1.27 1.27))))
  (property "Description" "Power symbol creates a global label with name \"GND\" , ground" (at 173.99 113.03 0) (hide yes) (show_name no) (do_not_autoplace no) (effects (font (size 1.27 1.27))))
  (pin "1"))
 (symbol
  (lib_id "Device:C_Small")
  (at 200.66 107.95 0)
  (unit 1)
  (body_style 1)
  (exclude_from_sim no)
  (in_bom yes)
  (on_board yes)
  (in_pos_files yes)
  (dnp no)
  (property "Reference" "C8" (at 196.088 106.934 0) (show_name no) (do_not_autoplace no) (effects (font (size 1.27 1.27)) (justify left)))
  (property "Value" "100nF" (at 192.786 108.966 0) (show_name no) (do_not_autoplace no) (effects (font (size 1.27 1.27)) (justify left)))
  (property "Footprint" "Capacitor_THT:C_Disc_D5.0mm_W2.5mm_P2.50mm" (at 200.66 107.95 0) (hide yes) (show_name no) (do_not_autoplace no) (effects (font (size 1.27 1.27))))
  (property "Datasheet" "" (at 200.66 107.95 0) (hide yes) (show_name no) (do_not_autoplace no) (effects (font (size 1.27 1.27))))
  (property "Description" "Unpolarized capacitor, small symbol" (at 200.66 107.95 0) (hide yes) (show_name no) (do_not_autoplace no) (effects (font (size 1.27 1.27))))
  (pin "2")
  (pin "1"))
 (symbol
  (lib_id "Device:C_Small")
  (at 142.24 107.95 0)
  (unit 1)
  (body_style 1)
  (exclude_from_sim no)
  (in_bom yes)
  (on_board yes)
  (in_pos_files yes)
  (dnp no)
  (property "Reference" "C6" (at 137.668 106.934 0) (show_name no) (do_not_autoplace no) (effects (font (size 1.27 1.27)) (justify left)))
  (property "Value" "100nF" (at 134.366 108.966 0) (show_name no) (do_not_autoplace no) (effects (font (size 1.27 1.27)) (justify left)))
  (property "Footprint" "Capacitor_THT:C_Disc_D5.0mm_W2.5mm_P2.50mm" (at 142.24 107.95 0) (hide yes) (show_name no) (do_not_autoplace no) (effects (font (size 1.27 1.27))))
  (property "Datasheet" "" (at 142.24 107.95 0) (hide yes) (show_name no) (do_not_autoplace no) (effects (font (size 1.27 1.27))))
  (property "Description" "Unpolarized capacitor, small symbol" (at 142.24 107.95 0) (hide yes) (show_name no) (do_not_autoplace no) (effects (font (size 1.27 1.27))))
  (pin "2")
  (pin "1")))
